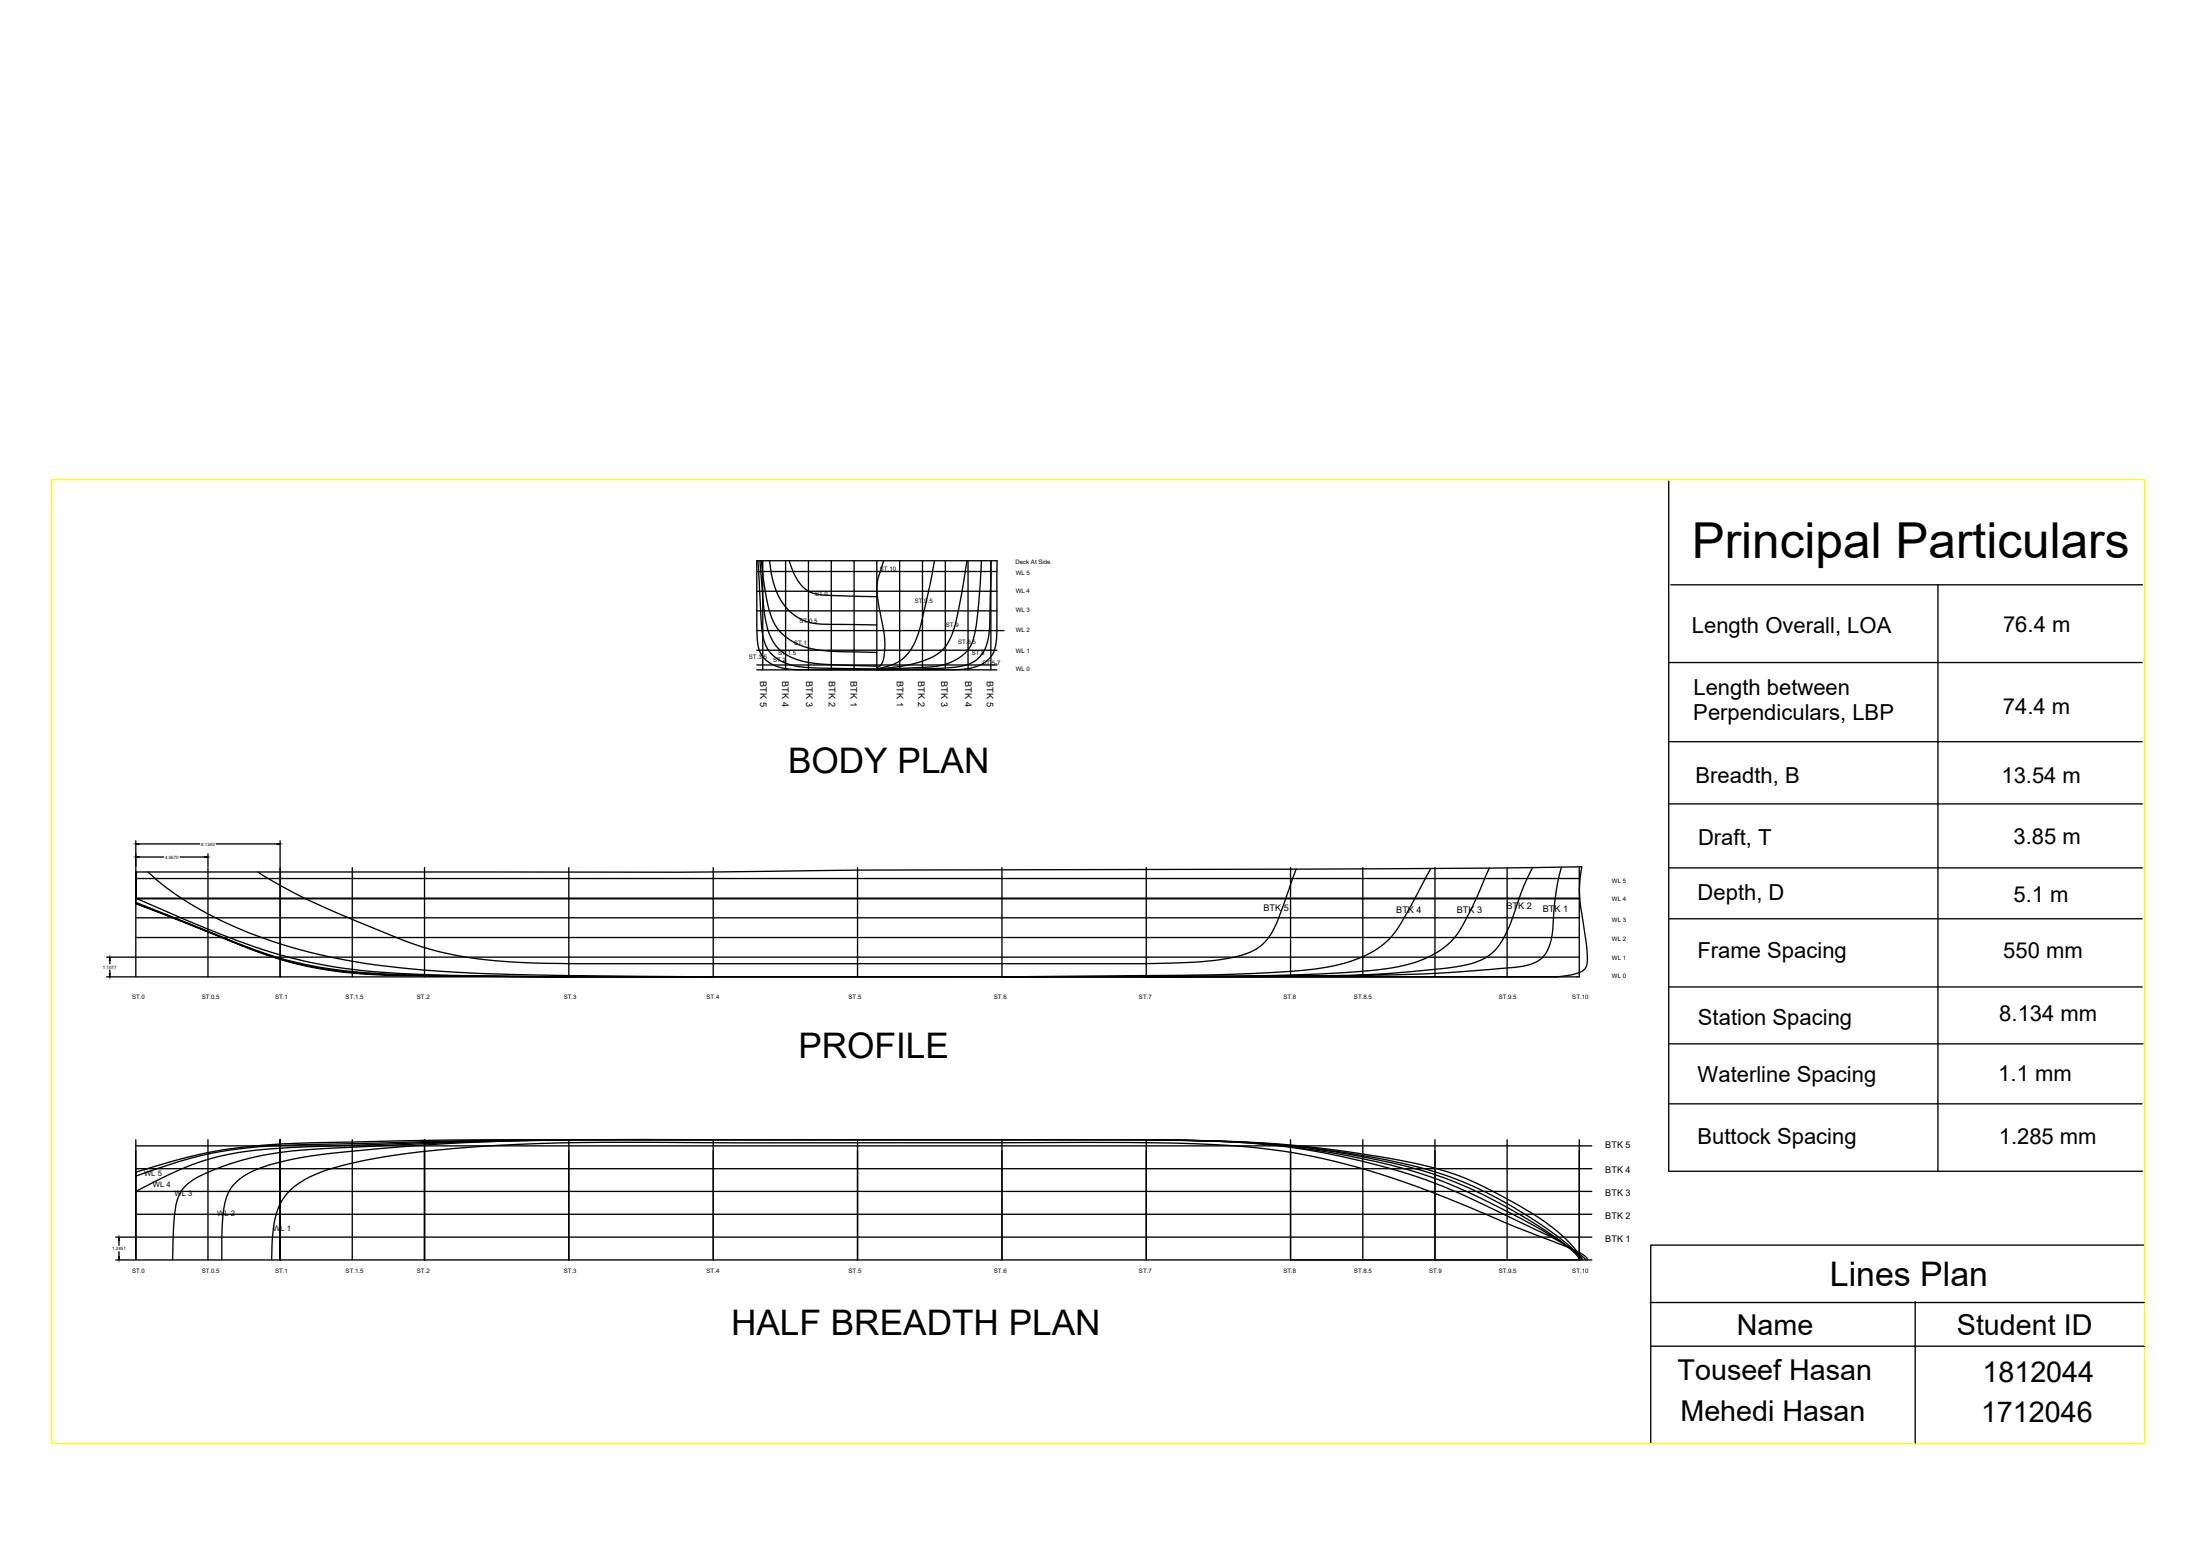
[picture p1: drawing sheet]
<svg xmlns="http://www.w3.org/2000/svg" width="420mm" height="297mm" viewBox="0 0 420 297" stroke-linecap="round" stroke-linejoin="round" font-family="sans-serif">
<!-- layer: 1 -->
<g fill="none" stroke="#000" stroke-width=".25">
<path d="M144.5 107h45.9M144.5 116.6h45.9M144.5 112.9h45.9M144.5 109.1h45.9M145.7 107v20.9M150 107v20.9M154.4 107v20.9M158.8 107v20.9M163.1 107v20.9M167.5 107v20.9M171.8 107v20.9M176.2 107v20.9"/>
<path d="M180.5 107v20.9M184.9 107v20.9M189.2 107v20.9M144.5 127.9h45.9M144.5 124.1h45.9M144.5 120.4h45.9M144.5 126.9h45.9M25.9 165.6v20.9h275.7v-20.9M25.9 179h275.7M25.9 175.2h275.7M25.9 171.5h275.7M25.9 167.7h275.7"/>
<path d="M39.7 165.6v20.9M53.5 165.6v20.9M67.3 165.6v20.9M81.1 165.6v20.9M108.6 165.6v20.9M136.2 165.6v20.9M163.8 165.6v20.9M191.4 165.6v20.9M218.9 165.6v20.9M246.5 165.6v20.9M260.3 165.6v20.9M287.8 165.6v20.9"/>
<path d="M25.9 182.7h275.7M25.9 217.6v22.9h275.7M25.9 218.7h278.1M39.7 217.6v22.9M53.5 217.6v22.9M67.3 217.6v22.9M81.1 217.6v22.9M108.6 217.6v22.9M136.2 217.6v22.9M163.8 217.6v22.9M191.4 217.6v22.9M218.9 217.6v22.9"/>
<path d="M246.5 217.6v22.9h55.1M260.3 217.6v22.9M274.1 217.6v22.9M287.8 217.6v22.9M301.6 217.6v22.9M25.9 236.2h278.1M25.9 231.8h278.1M25.9 227.4h278.1M25.9 223.1h278.1M301.6 240.5h2.4"/>
</g>
<!-- layer: 0 -->
<g fill="none" stroke="#000" stroke-width=".25">
<path d="M318.7 91.8v96.6h90.4M144.5 107v12.5a10.6 10.6 0 0 0 1 5.6 7 7 0 0 0 5.4 2.6l16.6 .2M144.7 107l.5 7.9a30.3 30.3 0 0 0 .9 7.9 7.6 7.6 0 0 0 6.4 4.5l3.4 .2 11.6 .2a9.1 9.1 0 0 0 5.1-2.1 11.8 11.8 0 0 0 3.2-6.2l1.8-7.7 .9-4.7M145.1 107l.6 6.9a19.3 19.3 0 0 0 1.6 7.9 8.5 8.5 0 0 0 6.4 4.5l3.4 .5 10.4 .4M145.4 107a41.4 41.4 0 0 0 2.2 11.3 10.4 10.4 0 0 0 8.4 5.7l3.1 .3 8.4 .3M147 107a15.2 15.2 0 0 0 3.7 9.6 9 9 0 0 0 6.3 2.6l10.5 .1M147.9 112.9h.1M150.7 107a9.7 9.7 0 0 0 3.7 5.8l1.1 .5 1.9 .3 10.1 .3M168.8 107a16 16 0 0 0-1.3 5.8l.5 3.8a22.7 22.7 0 0 1 .8 8.8 1.99 1.99 0 0 1-1.3 2M184.7 107a78.3 78.3 0 0 1-3 14.3 7.9 7.9 0 0 1-5.6 4.9l-3.8 1-4.8 .5M187.4 107a80.9 80.9 0 0 1-1.5 15.1 8 8 0 0 1-6.9 5.1l-11.5 .6M189.3 107l-.3 12.2a9.3 9.3 0 0 1-1.9 6.2 8.9 8.9 0 0 1-6.3 2.1l-13.3 .4"/>
<path d="M190.4 107v12.5a10.1 10.1 0 0 1-1 5.6 6.9 6.9 0 0 1-5.3 2.6l-16.6 .2M319.1 111.6h90.1M370.1 111.7v111.9M190.4 120.4h1.4M318.6 126.5h90.6M318.8 141.6h90.3M318.8 153.5h90.4M25.9 166.5v6l14.9 5.8a97.2 97.2 0 0 0 16.2 5.8 84.8 84.8 0 0 0 19.8 2.1l31.8 .3-26.5-.2a118.2 118.2 0 0 1-21.2-1.5 72.5 72.5 0 0 1-15.2-4.5l-19.8-7.9M25.9 166.5h69.1a2744.3 2744.3 0 0 0 69-.4l86.3-.2 34.5-.2 17.3-.2a23.7 23.7 0 0 0 .2 10.3l.3 2a19.1 19.1 0 0 1 .4 6.6 2.64 2.64 0 0 1-2.3 1.6l-3.2 .5M25.9 172.3l14.8 5.9a90.1 90.1 0 0 0 16.3 5.6 95.7 95.7 0 0 0 19.8 2.3l31.8 .4h188.9M25.9 166.5v5v-5M25.9 171.6h275.8"/>
<path d="M28.2 166.5a60.9 60.9 0 0 0 21.1 12.2 112.1 112.1 0 0 0 30.8 6.4l10.5 .7 7 .2 38.6 .5h-28.2a431 431 0 0 1-38.7-1.2 95.5 95.5 0 0 1-27.2-7l-16.2-6.8M53.5 165.6v20.9M247.6 165.9l-.4 1a92.3 92.3 0 0 1-4.2 11 9.4 9.4 0 0 1-7 4.8 58.9 58.9 0 0 1-12.4 1.2l-4.7 .1h-110.3a108.1 108.1 0 0 1-24.7-2.3 113 113 0 0 1-14-5.1l-.8-.4a117.6 117.6 0 0 1-19.8-9.7M274.1 165.6v20.9M284.4 165.7a78.3 78.3 0 0 1-5.9 12.3 16.5 16.5 0 0 1-10 6.2l-3.2 .7a239.9 239.9 0 0 1-28.9 1.4l-45 .2 34-.3a229.7 229.7 0 0 0 27-1.4 23.7 23.7 0 0 0 11.9-4.6l2-2a113.3 113.3 0 0 0 6.9-12.4M298.2 165.5a52 52 0 0 0-1.7 12.3 7.4 7.4 0 0 1-2.3 5.3 8.7 8.7 0 0 1-4.9 1.6l-3.1 .2a323.2 323.2 0 0 1-32.1 1.4l-35.2 .2 31.3-.2a190.3 190.3 0 0 0 29.4-2 9.7 9.7 0 0 0 7.8-5.6l1-2.3a66.7 66.7 0 0 1 3.4-9.1l.9-1.7M318.7 165.7h90.4M318.8 175.4h90.3M297.5 186.5h-188.9M301.2 186.5h.1M318.7 188.4v35.2M318.8 199.3h90.5"/>
<path d="M25.9 219.7v20.8M53.5 219.7v20.8M108.6 217.6a953.2 953.2 0 0 0-52.8 2.1 50.1 50.1 0 0 0-18.8 5.4 6.9 6.9 0 0 0-3.5 5.7l-.4 4.2-.1 5.5M218.9 217.6a231.8 231.8 0 0 1 30.2 1.7 120.4 120.4 0 0 1 26.7 6.3 158.8 158.8 0 0 1 22.2 11.4l3.4 2.6 .7 .6 .1 .3M218.9 217.6a238.3 238.3 0 0 1 33.4 1.9 132.1 132.1 0 0 1 22.3 4.9 94.4 94.4 0 0 1 25.7 14.3l.9 1 .5 .8M218.9 217.6a308.5 308.5 0 0 1 31.1 1.5 151.5 151.5 0 0 1 25.6 5.1 80.5 80.5 0 0 1 25 14.5 2.39 2.39 0 0 1 1.2 1.8M218.9 217.6a271.4 271.4 0 0 1 36.2 1.9 124.4 124.4 0 0 1 22.7 4.6 87.8 87.8 0 0 1 18.6 10.2 18.2 18.2 0 0 1 5.7 6.1v.1M218.9 217.6h-115.5a1334.8 1334.8 0 0 0-49.4 .8 88.6 88.6 0 0 0-23.1 3.9l-5 1.5M274.1 219.7v20.8M301.6 219.7v20.8M318.7 210.7h90.4M25.9 224.5a80.1 80.1 0 0 1 20.1-5.2l7-.6 13.8-.4a1644.4 1644.4 0 0 1 69.4-.7 1318.5 1318.5 0 0 0-85.5 1.8 50.4 50.4 0 0 0-21.7 6.4l-3.1 1.6"/>
<path d="M318.7 223.6h90.5M409.4 237.7h-94.1v37.7M42.4 240.5v-1.5a39.5 39.5 0 0 1 .8-10.2 8.2 8.2 0 0 1 5-5.2 48.5 48.5 0 0 1 14.4-3.4 446.5 446.5 0 0 1 53.5-2.6h89.7a389.9 389.9 0 0 1 34.5 .7 135.3 135.3 0 0 1 35.2 8.1l5 2.2 11.4 5.5a43.5 43.5 0 0 1 10.8 6.2l.1 .2M51.9 240.5a31 31 0 0 1 1.3-10 12 12 0 0 1 6.9-6.3 70.9 70.9 0 0 1 17.9-4 349.4 349.4 0 0 1 45.9-2.1l16.7 .1 66.8-.1a310.8 310.8 0 0 1 31.4 .9 133 133 0 0 1 37.5 9.7l13.5 5.7 9.5 3.6a9.1 9.1 0 0 1 3.8 2.2l.1 .3M53.5 240.5v-22.9v22.9M315.1 248.7h94.4M315.2 257h94.3M365.8 248.5v27"/>
</g>
<!-- layer: DITTOS -->
<path d="M9.9 91.6h399.7v184h-399.7z" fill="none" stroke="#ff0" stroke-width=".25"/>
<!-- layer: Layer1 -->
<g fill="none" stroke="#000" stroke-width=".25">
<path d="M25.9 160.5v4.9M26.6 163.6h4.6M26.6 161.1h11.5M34.4 163.6h4.7M39.7 163v2.4M41.3 161.1h11.6M53.5 160.5v4.9M20.4 186.5h5.3M20.4 182.7h5.3M21 183.3v.7M21 185.2v.7M22.1 236.2h3.6"/>
<path d="M22.7 236.8v.9M22.7 239v.9M22.1 240.5h3.6"/>
</g>
<path d="M25.9 163.6l.7-.1v.2zM25.9 161.1l.7-.1v.2zM39.1 163.5l.6 .1-.6 .1zM52.9 161l.6 .1-.6 .1zM20.9 185.9h.2l-.1 .6zM21 182.7l.1 .6h-.2zM22.7 236.2l.1 .6h-.2zM22.6 239.9h.2l-.1 .6z" fill="#000" stroke="#000" stroke-width=".19"/>
<text font-size="9.5" x="323.1" y="106.4">Principal Particulars</text>
<g font-size="6.7">
<text x="150.5" y="147.5">BODY PLAN</text>
<text x="152.5" y="202">PROFILE</text>
<text x="139.6" y="254.8">HALF BREADTH PLAN</text>
</g>
<text font-size="6.5" x="349.5" y="245.5">Lines Plan</text>
<g font-size="5.5">
<text x="331.7" y="254.8">Name</text>
<text x="373.7" y="254.8">Student ID</text>
<text x="320.4" y="263.4">Touseef Hasan</text>
<text x="378.6" y="263.8">1812044</text>
<text x="320.9" y="271.2">Mehedi Hasan</text>
<text x="378.3" y="271.5">1712046</text>
</g>
<g font-size="4.2">
<text x="323.1" y="120.9">Length Overall, LOA</text>
<text x="382.6" y="120.7">76.4 m</text>
<text x="323.4" y="137.5">Perpendiculars, LBP</text>
<text x="323.4" y="132.6">Length between</text>
<text x="382.5" y="136.3">74.4 m</text>
<text x="323.8" y="149.5">Breadth, B</text>
<text x="382.2" y="149.5">13.54 m</text>
<text x="324.3" y="161.3">Draft, T</text>
<text x="384.5" y="161.2">3.85 m</text>
<text x="324.2" y="171.9">Depth, D</text>
<text x="384.5" y="172.2">5.1 m</text>
<text x="324.2" y="182.8">Frame Spacing</text>
<text x="382.6" y="182.9">550 mm</text>
<text x="324.3" y="195.6">Station Spacing</text>
<text x="381.8" y="194.9">8.134 mm</text>
<text x="324.2" y="206.5">Waterline Spacing</text>
<text x="381.6" y="206.4">1.1 mm</text>
<text x="324.2" y="218.3">Buttock Spacing</text>
<text x="381.7" y="218.4">1.285 mm</text>
</g>
<g font-size="1.7">
<text x="145.2" y="130.1" transform="rotate(90 145.2 130.1)">BTK 5</text>
<text x="149.4" y="130.1" transform="rotate(90 149.4 130.1)">BTK 4</text>
<text x="154" y="130.1" transform="rotate(90 154 130.1)">BTK 3</text>
<text x="158.3" y="130.1" transform="rotate(90 158.3 130.1)">BTK 2</text>
<text x="162.4" y="130.1" transform="rotate(90 162.4 130.1)">BTK 1</text>
<text x="171.3" y="130.1" transform="rotate(90 171.3 130.1)">BTK 1</text>
<text x="175.4" y="130.1" transform="rotate(90 175.4 130.1)">BTK 2</text>
<text x="179.8" y="130.1" transform="rotate(90 179.8 130.1)">BTK 3</text>
<text x="184.3" y="130.1" transform="rotate(90 184.3 130.1)">BTK 4</text>
<text x="188.5" y="130.1" transform="rotate(90 188.5 130.1)">BTK 5</text>
<text x="241.3" y="173.8">BTK 5</text>
<text x="287.7" y="173.6">BTK 2</text>
<text x="266.7" y="174.2">BTK 4</text>
<text x="278.2" y="174.3">BTK 3</text>
<text x="294.6" y="174.2">BTK 1</text>
<text x="306.6" y="219.1">BTK 5</text>
<text x="306.6" y="224">BTK 4</text>
<text x="306.6" y="228.2">BTK 3</text>
<text x="306.6" y="232.6">BTK 2</text>
<text x="306.6" y="237.1">BTK 1</text>
</g>
<g font-size="1.5">
<text x="27.5" y="224.5">WL 5</text>
<text x="29.2" y="226.7">WL 4</text>
<text x="33.3" y="228.4">WL 3</text>
<text x="41.5" y="232.2">WL 2</text>
<text x="52.2" y="234.9">WL 1</text>
</g>
<g font-size="1.2">
<text x="193.9" y="107.6">Deck At Side</text>
<text x="155.7" y="113.7">ST.0</text>
<text x="168" y="108.9">ST.10</text>
<text x="194" y="113.2">WL 4</text>
<text x="194" y="109.8">WL 5</text>
<text x="152.7" y="118.9">ST.0.5</text>
<text x="174.7" y="115.2">ST.9.5</text>
<text x="180.6" y="119.7">ST.9</text>
<text x="194" y="116.9">WL 3</text>
<text x="143" y="125.8">ST.3-5</text>
<text x="148.6" y="125">ST.1.5</text>
<text x="151.7" y="123.2">ST.1</text>
<text x="183" y="122.9">ST.8.5</text>
<text x="185.6" y="125">ST.8</text>
<text x="194" y="124.6">WL 1</text>
<text x="194" y="120.7">WL 2</text>
<text x="147.6" y="126.4">ST.2</text>
<text x="187.6" y="127">ST.5-7</text>
<text x="194" y="128">WL 0</text>
<text x="307.9" y="172.1">WL 4</text>
<text x="307.9" y="168.5">WL 5</text>
<text x="307.9" y="179.6">WL 2</text>
<text x="307.9" y="175.9">WL 3</text>
<text x="307.9" y="183.3">WL 1</text>
<text x="25.2" y="190.8">ST.0</text>
<text x="38.5" y="190.8">ST.0.5</text>
<text x="52.5" y="190.8">ST.1</text>
<text x="66" y="190.8">ST.1.5</text>
<text x="79.6" y="190.8">ST.2</text>
<text x="107.7" y="190.8">ST.3</text>
<text x="134.9" y="190.8">ST.4</text>
<text x="162.1" y="190.8">ST.5</text>
<text x="189.8" y="190.8">ST.6</text>
<text x="217.5" y="190.8">ST.7</text>
<text x="245.1" y="190.8">ST.8</text>
<text x="258.6" y="190.8">ST.8.5</text>
<text x="286.2" y="190.8">ST.9.5</text>
<text x="300.3" y="190.8">ST.10</text>
<text x="307.9" y="186.7">WL 0</text>
<text x="25.2" y="243">ST.0</text>
<text x="38.5" y="243">ST.0.5</text>
<text x="52.5" y="243">ST.1</text>
<text x="66" y="243">ST.1.5</text>
<text x="79.6" y="243">ST.2</text>
<text x="107.7" y="243">ST.3</text>
<text x="134.9" y="243">ST.4</text>
<text x="162.1" y="243">ST.5</text>
<text x="189.8" y="243">ST.6</text>
<text x="217.5" y="243">ST.7</text>
<text x="245.1" y="243">ST.8</text>
<text x="258.6" y="243">ST.8.5</text>
<text x="272.9" y="243">ST.9</text>
<text x="286.2" y="243">ST.9.5</text>
<text x="300.3" y="243">ST.10</text>
</g>
<g font-size=".9">
<text x="38.4" y="161.4">8.1340</text>
<text x="31.5" y="163.9">4.0670</text>
<text x="19.6" y="184.9">1.1077</text>
<text x="21.4" y="238.6">1.2851</text>
</g>
</svg>
